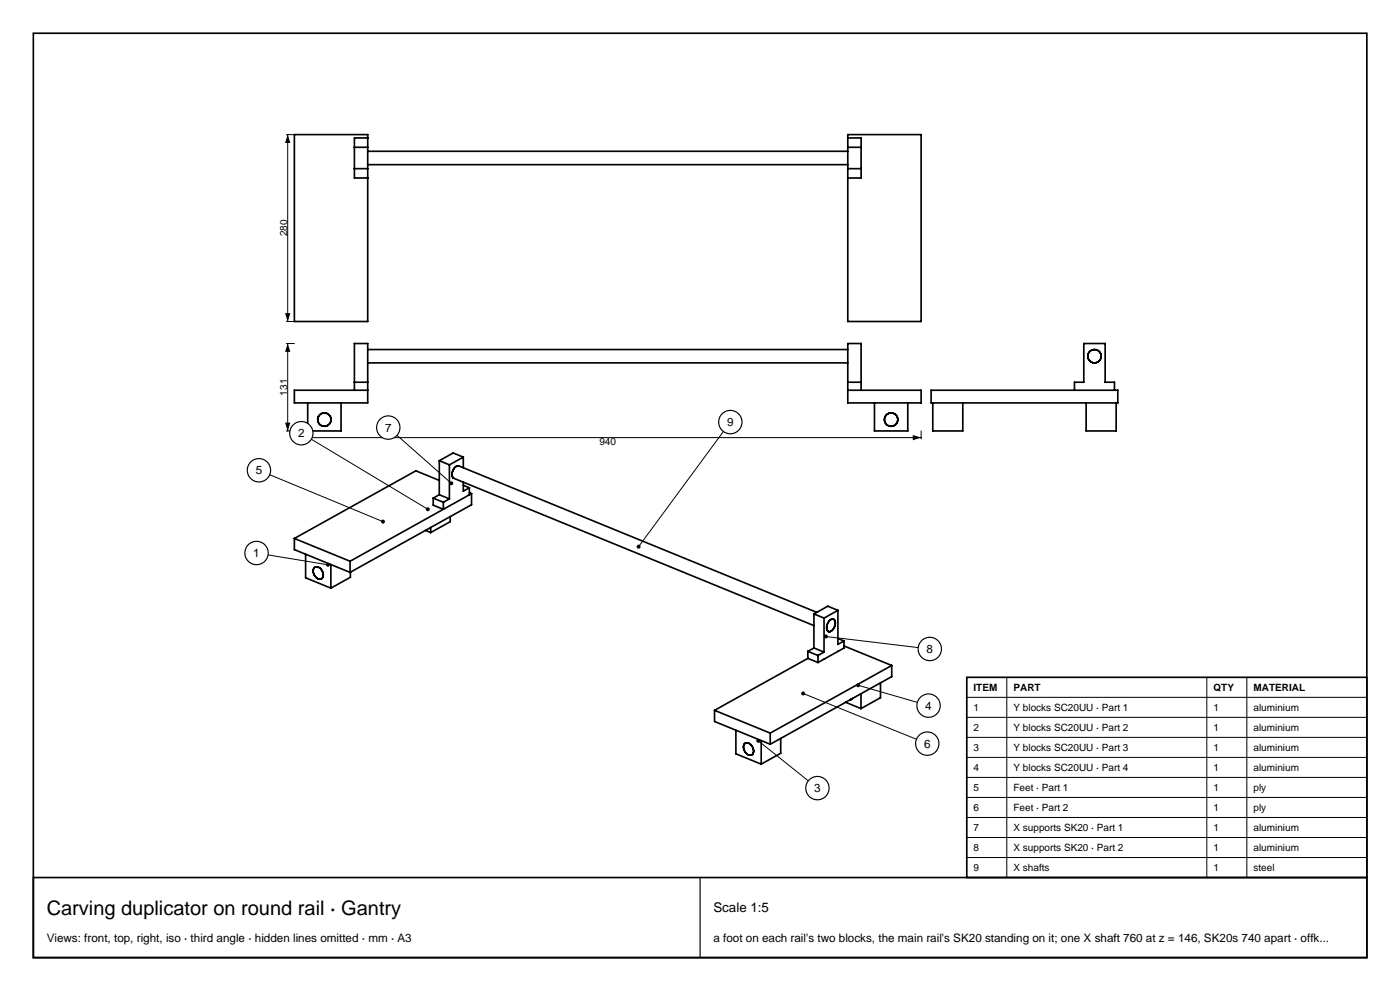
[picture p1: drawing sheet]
<svg xmlns="http://www.w3.org/2000/svg" width="420mm" height="297mm" viewBox="0 0 420 297" stroke-linecap="round" stroke-linejoin="round" font-family="sans-serif">
<g fill="none" stroke="#000" stroke-width=".5">
<path d="M10 10h400.1v277h-400.1zM88.3 40.3h22v56.1h-22zM106.3 50.5h4M106.3 44.1h4M110.3 41.3h-4v12h4M110.3 45.3h144M110.3 49.3h144M254.3 40.3h22v56.1h-22zM254.3 41.3h4v12h-4M254.3 50.5h4M254.3 44.1h4M106.3 117v-14h4v17.8h-22v-3.8h22"/>
<path d="M106.3 114.6h4M110.3 108.8h144M110.3 104.8h144M254.3 117h22v3.8h-22v-17.8h4v14M254.3 114.6h4M279.3 117h56v3.8h-56zM322.3 117v-2.4h2.8v-11.6h6.4v11.6h2.8v2.4M92.3 120.8v8.4h10v-8.4M131.8 138.1l3 1.2M131.8 138.1v10.2M134.8 139.3v10.2M139 137l-3-1.2-4.2 2.3"/>
<path d="M139 137l-4.2 2.3M139 137v3.2M262.3 120.8v8.4h10v-8.4M279.8 120.8v8.4h9v-8.4M325.8 120.8v8.4h9v-8.4M127.6 159l1.6 .6M129.2 158.1v1.5M130 149.3v2.1l3 1.2v-2.1M130 149.3l3 1.2M131.8 144l-7-2.9-36.5 20.3M131.8 148.3l-1.8 1M131.8 148.3l3 1.2"/>
<path d="M134.8 149.5l-1.8 1M135.1 154.8v1.6l-5.9 3.2M139 144.5v2.7l1.8-1M139 145.4l1.8 .8M140.8 147.7l.7 .2M140.8 146.2v2.1M141.5 147.9v3.4l-36.5 20.2M141.5 147.9l-36.5 20.3M88.3 161.4v3.3l16.7 6.8M88.3 161.4l16.7 6.8M91.7 166.1v7.1l7.6 3.1M94.3 170.1a2.05 2.05 0 0 1 2.7 2.3 1.23 1.23 0 0 1-1 1.2 1.23 1.23 0 0 1-1.4-.8 2.16 2.16 0 0 1-.3-2.7z"/>
<path d="M99.3 169.2v7.1M105 168.2v3.3M105.1 171.5v1.5l-5.8 3.3M242.4 197.3l-28 15.6M242.4 197.3l3 1.3M242.4 195.2l3 1.2M242.4 195.2v2.1M244.2 184l3 1.2M244.2 194.2l3 1.2M244.2 194.2l-1.8 1M244.2 184v10.2M245 183.5l-107.3-43.9a2.32 2.32 0 0 0-1.5 3.8l108 44.1"/>
<path d="M245.4 196.4v2.2M247.2 195.4l-1.8 1M247.2 185.2v10.2M248.9 186a1 1 0 0 1 1.3-.3 1 1 0 0 1 .4 1.3 2.06 2.06 0 0 1-2.2 2.2 2.42 2.42 0 0 1 .5-3.2zM251.4 191.4l1.8 .7M251.4 182.9l-3.1-1.2-4.1 2.3M251.4 182.9v10.2l1.8-1M251.4 182.9l-4.2 2.3M253.2 193.6l14.3 5.8M253.2 192.1v2.1l-7.8 4.4M267.5 199.4v3.4l-36.4 20.3M267.5 199.4l-36.4 20.3"/>
<path d="M214.4 212.9v3.3l16.7 6.9M214.4 212.9l16.7 6.8M220.8 218.8v7.1l7.6 3.1M231.1 219.7v3.4M253.7 210.5l4.6 1.9M255.8 209.3l-.7 .4M258.3 207.9v4.5M264.2 204.6v4.5l-5.9 3.3M223.4 222.9a2.05 2.05 0 0 1 2.7 2.2 1.23 1.23 0 0 1-1 1.3 1.23 1.23 0 0 1-1.4-.8 2.17 2.17 0 0 1-.3-2.7zM228.4 221.9v7.1M234.2 221.3v4.5l-5.8 3.2"/>
<circle cx="328.3" cy="106.8" r="2"/>
<circle cx="97.3" cy="125.8" r="2"/>
<circle cx="267.3" cy="125.8" r="2"/>
</g>
<path d="M85.9 40.3h2.4M86.3 40.3v56.1M85.9 96.4h2.4M85.9 103h2.4M86.3 103v26.2M85.9 129.2h2.4v2.4M88.3 131.2h188M276.3 129.2v2.4M227.5 222l15 12" fill="none" stroke="#000" stroke-width=".3"/>
<g fill="#000">
<path d="M86.3 40.3l.8 2.5h-1.6zM85.5 93.9h1.6l-.8 2.5zM86.3 103l.8 2.5h-1.6zM85.5 126.7h1.6l-.8 2.5zM88.3 131.2l2.5-.8v1.6zM273.8 130.4l2.5 .8-2.5 .8z"/>
<circle cx="227.5" cy="222" r=".6"/>
</g>
<circle cx="245.2" cy="236.2" r="3.5" fill="#fff" stroke="#000" stroke-width=".35"/>
<path d="M240.9 207.8l34 13.8" fill="none" stroke="#000" stroke-width=".3"/>
<circle cx="240.9" cy="207.8" r=".6" fill="#000"/>
<circle cx="278.2" cy="222.9" r="3.5" fill="#fff" stroke="#000" stroke-width=".35"/>
<path d="M257.4 205.4l17.8 5.1" fill="none" stroke="#000" stroke-width=".3"/>
<circle cx="257.4" cy="205.4" r=".6" fill="#000"/>
<circle cx="278.6" cy="211.5" r="3.5" fill="#fff" stroke="#000" stroke-width=".35"/>
<path d="M247.8 190.8l27.7 3.3" fill="none" stroke="#000" stroke-width=".3"/>
<circle cx="247.8" cy="190.8" r=".6" fill="#000"/>
<circle cx="278.9" cy="194.5" r="3.5" fill="#fff" stroke="#000" stroke-width=".35"/>
<path d="M217 129.3l-25.4 34.5" fill="none" stroke="#000" stroke-width=".3"/>
<circle cx="191.6" cy="163.8" r=".6" fill="#000"/>
<circle cx="219.1" cy="126.5" r="3.5" fill="#fff" stroke="#000" stroke-width=".35"/>
<path d="M119.1 130.5l16.3 14.3" fill="none" stroke="#000" stroke-width=".3"/>
<circle cx="135.4" cy="144.8" r=".6" fill="#000"/>
<circle cx="116.5" cy="128.1" r="3.5" fill="#fff" stroke="#000" stroke-width=".35"/>
<path d="M93.4 131.6l34.9 21" fill="none" stroke="#000" stroke-width=".3"/>
<circle cx="128.3" cy="152.6" r=".6" fill="#000"/>
<circle cx="90.4" cy="129.8" r="3.5" fill="#fff" stroke="#000" stroke-width=".35"/>
<path d="M80.9 142.3l34 14" fill="none" stroke="#000" stroke-width=".3"/>
<circle cx="114.9" cy="156.3" r=".6" fill="#000"/>
<circle cx="77.7" cy="140.9" r="3.5" fill="#fff" stroke="#000" stroke-width=".35"/>
<path d="M80.4 166.3l18 3" fill="none" stroke="#000" stroke-width=".3"/>
<circle cx="98.4" cy="169.3" r=".6" fill="#000"/>
<circle cx="77" cy="165.7" r="3.5" fill="#fff" stroke="#000" stroke-width=".35"/>
<path d="M290 203h120.1v60h-120.1z" fill="#fff" stroke="#000" stroke-width=".5"/>
<path d="M290 209h120.1M290 215h120.1M302 203v60M362 203v60M374 203v60M290 221h120.1M290 227h120.1M290 233h120.1M290 239h120.1M290 245h120.1M290 251h120.1M290 257h120.1" fill="none" stroke="#000" stroke-width=".3"/>
<path d="M10 263h400.1v24h-400.1z" fill="none" stroke="#000" stroke-width=".5"/>
<path d="M210 263v24" fill="none" stroke="#000" stroke-width=".35"/>
<text font-size="6" x="14" y="274.2">Carving duplicator on round rail · Gantry</text>
<text font-size="4" x="214" y="273.4">Scale 1:5</text>
<g font-size="3.5">
<text x="89.4" y="131.1">2</text>
<text x="115.5" y="129.4">7</text>
<text x="218.1" y="127.8">9</text>
<text x="76.7" y="142.2">5</text>
<text x="76" y="167">1</text>
<text x="278" y="195.8">8</text>
<text x="277.6" y="212.7">4</text>
<text x="277.2" y="224.1">6</text>
<text x="244.3" y="237.5">3</text>
<text x="14" y="282.3">Views: front, top, right, iso · third angle · hidden lines omitted · mm · A3</text>
<text x="214" y="282.3">a foot on each rail's two blocks, the main rail's SK20 standing on it; one X shaft 760 at z = 146, SK20s 740 apart · offk...</text>
</g>
<g font-size="3">
<text x="86.2" y="70.9" transform="rotate(-90 86.2 70.9)">280</text>
<text x="86.2" y="118.6" transform="rotate(-90 86.2 118.6)">131</text>
<text x="179.8" y="133.4">940</text>
<text x="292" y="207.1">ITEM</text>
<text x="304" y="207.1">PART</text>
<text x="364" y="207.1">QTY</text>
<text x="376" y="207.1">MATERIAL</text>
<text x="292" y="213.1">1</text>
<text x="304" y="213.1">Y blocks SC20UU · Part 1</text>
<text x="364" y="213.1">1</text>
<text x="376" y="213.1">aluminium</text>
<text x="292" y="219.1">2</text>
<text x="304" y="219.1">Y blocks SC20UU · Part 2</text>
<text x="364" y="219.1">1</text>
<text x="376" y="219.1">aluminium</text>
<text x="292" y="225.1">3</text>
<text x="304" y="225.1">Y blocks SC20UU · Part 3</text>
<text x="364" y="225.1">1</text>
<text x="376" y="225.1">aluminium</text>
<text x="292" y="231.1">4</text>
<text x="304" y="231.1">Y blocks SC20UU · Part 4</text>
<text x="364" y="231.1">1</text>
<text x="376" y="231.1">aluminium</text>
<text x="292" y="237.1">5</text>
<text x="304" y="237.1">Feet · Part 1</text>
<text x="364" y="237.1">1</text>
<text x="376" y="237.1">ply</text>
<text x="292" y="243.1">6</text>
<text x="304" y="243.1">Feet · Part 2</text>
<text x="364" y="243.1">1</text>
<text x="376" y="243.1">ply</text>
<text x="292" y="249.1">7</text>
<text x="304" y="249.1">X supports SK20 · Part 1</text>
<text x="364" y="249.1">1</text>
<text x="376" y="249.1">aluminium</text>
<text x="292" y="255.1">8</text>
<text x="304" y="255.1">X supports SK20 · Part 2</text>
<text x="364" y="255.1">1</text>
<text x="376" y="255.1">aluminium</text>
<text x="292" y="261.1">9</text>
<text x="304" y="261.1">X shafts</text>
<text x="364" y="261.1">1</text>
<text x="376" y="261.1">steel</text>
</g>
</svg>
